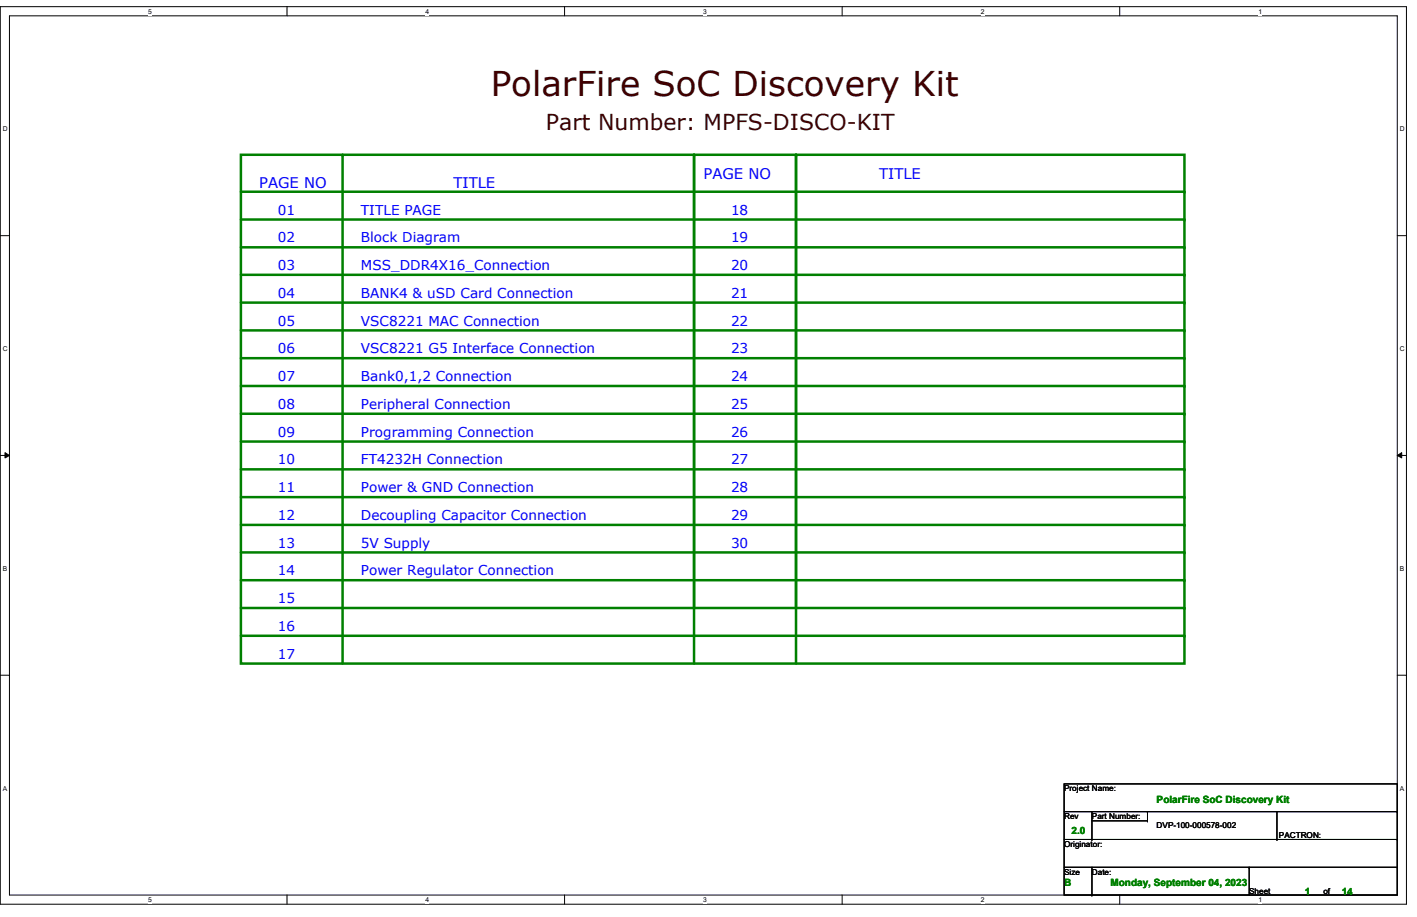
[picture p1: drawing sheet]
<svg xmlns="http://www.w3.org/2000/svg" width="432mm" height="279mm" viewBox="0 0 432 279" stroke-linecap="round" stroke-linejoin="round" font-family="sans-serif">
<path d="M.1 2h428.5v273.5h-428.5zM2.9 4.8h422.9v267.9h-422.9z" fill="none" stroke="#000" stroke-width=".3"/>
<g fill="#fff">
<path d="M45.1 2.4h1.1v2.3h-1.1z"/>
<path d="M45.1 273h1.1v2.3h-1.1z"/>
</g>
<path d="M87.5 2v2.8M87.5 272.7v2.8" fill="none" stroke="#000" stroke-width=".3"/>
<g fill="#fff">
<path d="M129.7 2.4h1.1v2.3h-1.1z"/>
<path d="M129.7 273h1.1v2.3h-1.1z"/>
</g>
<path d="M172 2v2.8M172 272.7v2.8" fill="none" stroke="#000" stroke-width=".3"/>
<g fill="#fff">
<path d="M214.3 2.4h1.1v2.3h-1.1z"/>
<path d="M214.3 273h1.1v2.3h-1.1z"/>
</g>
<path d="M256.6 2v2.8M256.6 272.7v2.8" fill="none" stroke="#000" stroke-width=".3"/>
<g fill="#fff">
<path d="M298.9 2.4h1.1v2.3h-1.1z"/>
<path d="M298.9 273h1.1v2.3h-1.1z"/>
</g>
<path d="M341.2 2v2.8M341.2 272.7v2.8" fill="none" stroke="#000" stroke-width=".3"/>
<g fill="#fff">
<path d="M383.5 2.4h1.1v2.3h-1.1z"/>
<path d="M383.5 273h1.1v2.3h-1.1z"/>
<path d="M.8 38.3h1.5v2.3h-1.5z"/>
<path d="M426.6 38.3h1.4v2.3h-1.4z"/>
<path d="M.8 105.2h1.5v2.3h-1.5z"/>
<path d="M426.6 105.2h1.4v2.3h-1.4z"/>
</g>
<path d="M.1 71.8h2.8M425.8 71.8h2.8" fill="none" stroke="#000" stroke-width=".3"/>
<g fill="#fff">
<path d="M.8 172.2h1.4v2.3h-1.4z"/>
<path d="M426.6 172.2h1.3v2.3h-1.3z"/>
</g>
<path d="M.1 138.8h2.8M1.5 137.9l1.4 .9-1.4 .7zM425.8 138.8l1.3-.9v1.6zM425.8 138.8h2.8" fill="none" stroke="#000" stroke-width=".3"/>
<path d="M1.5 137.9l1.4 .9-1.4 .7zM425.8 138.8l1.3-.9v1.6z" fill="#000"/>
<g fill="#fff">
<path d="M.8 239.2h1.3v2.3h-1.3z"/>
<path d="M426.6 239.2h1.2v2.3h-1.2z"/>
</g>
<path d="M.1 205.7h2.8M425.8 205.7h2.8" fill="none" stroke="#000" stroke-width=".3"/>
<path d="M211.5 47.2v155" fill="none" stroke="#008000" stroke-width=".76"/>
<circle cx="211.5" cy="47.2" r=".38" fill="#008000"/>
<path d="M104.4 47.2v155" fill="none" stroke="#008000" stroke-width=".76"/>
<circle cx="104.4" cy="47.2" r=".38" fill="#008000"/>
<path d="M73.4 185.3h287.5" fill="none" stroke="#008000" stroke-width=".76"/>
<circle cx="360.9" cy="185.3" r=".38" fill="#008000"/>
<path d="M242.6 47.2v155" fill="none" stroke="#008000" stroke-width=".76"/>
<circle cx="242.6" cy="47.2" r=".38" fill="#008000"/>
<path d="M73.4 168.3h287.5" fill="none" stroke="#008000" stroke-width=".76"/>
<circle cx="360.9" cy="168.3" r=".38" fill="#008000"/>
<path d="M73.4 176.8h287.5" fill="none" stroke="#008000" stroke-width=".76"/>
<circle cx="360.9" cy="176.8" r=".38" fill="#008000"/>
<path d="M73.4 100.7h287.5" fill="none" stroke="#008000" stroke-width=".76"/>
<circle cx="360.9" cy="100.7" r=".38" fill="#008000"/>
<path d="M73.4 126.1h287.5" fill="none" stroke="#008000" stroke-width=".76"/>
<circle cx="360.9" cy="126.1" r=".38" fill="#008000"/>
<path d="M73.4 75.4h287.5" fill="none" stroke="#008000" stroke-width=".76"/>
<circle cx="360.9" cy="75.4" r=".38" fill="#008000"/>
<path d="M73.4 58.4h287.5" fill="none" stroke="#008000" stroke-width=".76"/>
<circle cx="360.9" cy="58.4" r=".38" fill="#008000"/>
<path d="M73.4 117.6h287.5" fill="none" stroke="#008000" stroke-width=".76"/>
<circle cx="360.9" cy="117.6" r=".38" fill="#008000"/>
<path d="M73.4 47.2h287.5v155h-287.5zM73.4 92.2h287.5" fill="none" stroke="#008000" stroke-width=".76"/>
<circle cx="360.9" cy="92.2" r=".38" fill="#008000"/>
<path d="M73.4 83.7h287.5" fill="none" stroke="#008000" stroke-width=".76"/>
<circle cx="360.9" cy="83.7" r=".38" fill="#008000"/>
<path d="M73.4 66.9h287.5" fill="none" stroke="#008000" stroke-width=".76"/>
<circle cx="360.9" cy="66.9" r=".38" fill="#008000"/>
<path d="M73.4 151.5h287.5" fill="none" stroke="#008000" stroke-width=".76"/>
<circle cx="360.9" cy="151.5" r=".38" fill="#008000"/>
<path d="M73.4 143h287.5" fill="none" stroke="#008000" stroke-width=".76"/>
<circle cx="360.9" cy="143" r=".38" fill="#008000"/>
<path d="M73.4 134.5h287.5" fill="none" stroke="#008000" stroke-width=".76"/>
<circle cx="360.9" cy="134.5" r=".38" fill="#008000"/>
<path d="M73.4 109.1h287.5" fill="none" stroke="#008000" stroke-width=".76"/>
<circle cx="360.9" cy="109.1" r=".38" fill="#008000"/>
<path d="M73.4 159.9h287.5" fill="none" stroke="#008000" stroke-width=".76"/>
<circle cx="360.9" cy="159.9" r=".38" fill="#008000"/>
<path d="M242.6 47.2v138.1" fill="none" stroke="#008000" stroke-width=".76"/>
<circle cx="242.6" cy="47.2" r=".38" fill="#008000"/>
<path d="M211.5 47.2v138.1" fill="none" stroke="#008000" stroke-width=".76"/>
<circle cx="211.5" cy="47.2" r=".38" fill="#008000"/>
<path d="M73.4 193.7h287.5" fill="none" stroke="#008000" stroke-width=".76"/>
<circle cx="360.9" cy="193.7" r=".38" fill="#008000"/>
<g fill="none" stroke="#000" stroke-width=".3">
<path d="M324.3 238.8h101.5v33.9h-101.5zM324.3 255.8h101.5M324.3 247.3h101.5M332.7 255.8h.1M332.7 247.3v8.5M332.7 250.1h17M349.7 250.1h.1M349.7 247.3h.1M349.7 247.3v2.8M389.1 255.8h.1M389.1 247.3v8.5M425.8 255.8h.1"/>
<path d="M425.8 247.3h.1M324.3 264.2h101.5M332.7 272.7h.1M332.7 264.2v8.5M380.7 264.2h.1M380.7 264.2v8.5M425.8 264.2h.1"/>
</g>
<text font-size="10.4" fill="#400000" x="149.5" y="29.4">PolarFire SoC Discovery Kit</text>
<text font-size="6.7" fill="#400000" x="166.4" y="39.7">Part Number: MPFS-DISCO-KIT</text>
<g font-size="4.5" fill="#00f">
<text x="79" y="57.3">PAGE NO</text>
<text x="138.2" y="57.3">TITLE</text>
<text x="214.4" y="54.5">PAGE NO</text>
<text x="267.9" y="54.5">TITLE</text>
</g>
<g font-size="4.1" fill="#00f">
<text x="84.7" y="65.4">01</text>
<text x="110" y="65.4">TITLE PAGE</text>
<text x="222.8" y="65.4">18</text>
<text x="84.7" y="73.8">02</text>
<text x="110" y="73.8">Block Diagram</text>
<text x="222.8" y="73.8">19</text>
<text x="84.7" y="82.3">03</text>
<text x="110" y="82.3">MSS_DDR4X16_Connection</text>
<text x="222.8" y="82.3">20</text>
<text x="84.7" y="90.8">04</text>
<text x="110" y="90.8">BANK4 &amp; uSD Card Connection</text>
<text x="222.8" y="90.8">21</text>
<text x="84.7" y="99.2">05</text>
<text x="110" y="99.2">VSC8221 MAC Connection</text>
<text x="222.8" y="99.2">22</text>
<text x="84.7" y="107.7">06</text>
<text x="110" y="107.7">VSC8221 G5 Interface Connection</text>
<text x="222.8" y="107.7">23</text>
<text x="84.7" y="116.1">07</text>
<text x="110" y="116.1">Bank0,1,2 Connection</text>
<text x="222.8" y="116.1">24</text>
<text x="84.7" y="124.5">08</text>
<text x="110" y="124.5">Peripheral Connection</text>
<text x="222.8" y="124.5">25</text>
<text x="84.7" y="133">09</text>
<text x="110" y="133">Programming Connection</text>
<text x="222.8" y="133">26</text>
<text x="84.7" y="141.5">10</text>
<text x="110" y="141.5">FT4232H Connection</text>
<text x="222.8" y="141.5">27</text>
<text x="84.7" y="149.9">11</text>
<text x="110" y="149.9">Power &amp; GND Connection</text>
<text x="222.8" y="149.9">28</text>
<text x="84.7" y="158.4">12</text>
<text x="110" y="158.4">Decoupling Capacitor Connection</text>
<text x="222.8" y="158.4">29</text>
<text x="84.7" y="166.9">13</text>
<text x="110" y="166.9">5V Supply</text>
<text x="222.8" y="166.9">30</text>
<text x="84.7" y="175.3">14</text>
<text x="110" y="175.3">Power Regulator Connection</text>
<text x="84.7" y="183.8">15</text>
<text x="84.7" y="192.3">16</text>
<text x="84.7" y="200.7">17</text>
</g>
<g font-size="3" fill="#008000">
<text x="352.5" y="244.5">PolarFire SoC Discovery Kit</text>
<text x="326.6" y="254.1">2.0</text>
<text x="324.3" y="269.9">B</text>
<text x="338.4" y="269.9">Monday, September 04, 2023</text>
<text x="397.6" y="272.7">1</text>
<text x="408.9" y="272.7">14</text>
</g>
<g font-size="2.5">
<text x="324.3" y="241.1">Project Name:</text>
<text x="324.3" y="249.6">Rev</text>
<text x="332.7" y="249.6">Part Number:</text>
<text x="352.5" y="252.4">DVP-100-000578-002</text>
<text x="389.7" y="255.2">PACTRON:</text>
<text x="324.3" y="258.1">Originator:</text>
<text x="324.3" y="266.5">Size</text>
<text x="332.7" y="266.5">Date:</text>
<text x="380.7" y="272.5">Sheet</text>
<text x="403.3" y="272.5">of</text>
</g>
<g font-size="2">
<text x="45.1" y="4.1">5</text>
<text x="129.7" y="4.1">4</text>
<text x="214.3" y="4.1">3</text>
<text x="298.9" y="4.1">2</text>
<text x="383.5" y="4.1">1</text>
<text x=".8" y="40">D</text>
<text x="426.6" y="40">D</text>
<text x=".8" y="107">C</text>
<text x="426.6" y="107">C</text>
<text x=".8" y="174">B</text>
<text x="426.6" y="174">B</text>
<text x=".8" y="241">A</text>
<text x="426.6" y="241">A</text>
<text x="45.1" y="274.8">5</text>
<text x="129.7" y="274.8">4</text>
<text x="214.3" y="274.8">3</text>
<text x="298.9" y="274.8">2</text>
<text x="383.5" y="274.8">1</text>
</g>
</svg>
